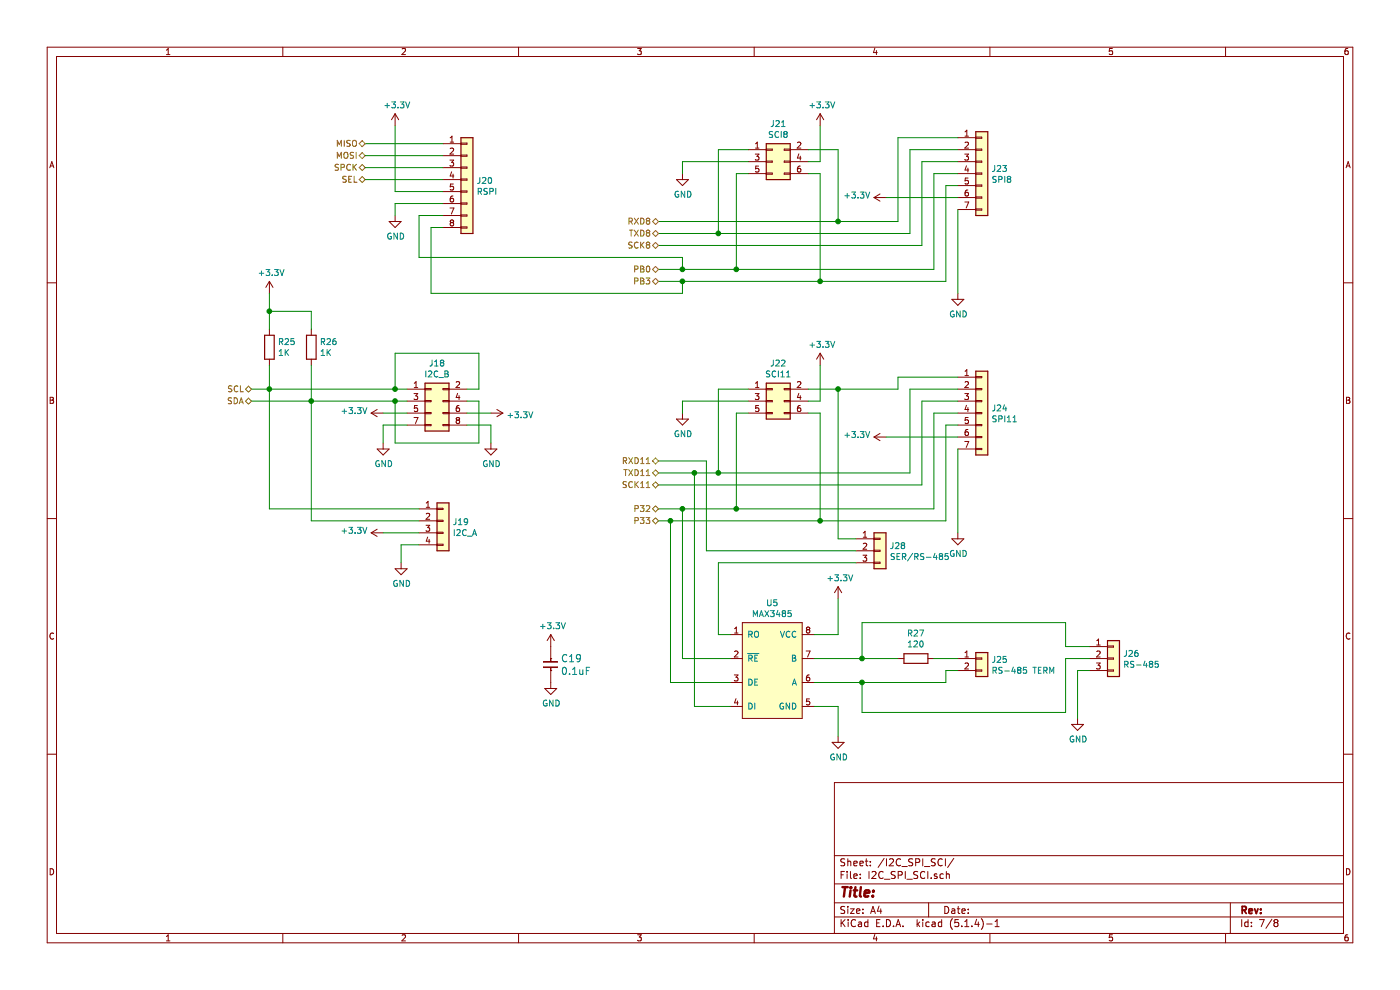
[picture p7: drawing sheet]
EESchema Schematic File Version 4
LIBS:rx72t_100_pga_usb-cache
EELAYER 30 0
EELAYER END
$Descr A4 11693 8268
encoding utf-8
Sheet 7 8
Title ""
Date ""
Rev ""
Comp ""
Comment1 ""
Comment2 ""
Comment3 ""
Comment4 ""
$EndDescr
Text HLabel 3050 1200 0    50   BiDi ~ 0
MISO
Text HLabel 3050 1300 0    50   BiDi ~ 0
MOSI
Text HLabel 3050 1400 0    50   BiDi ~ 0
SPCK
Text HLabel 3050 1500 0    50   BiDi ~ 0
SEL
Wire Wire Line
	3300 1600 3300 1050
Wire Wire Line
	3300 1700 3300 1800
$Comp
L power:GND #PWR065
U 1 1
P 3300 1800
F 0 "#PWR065" H 3300 1550 50  0001 C CNN
F 1 "GND" H 3305 1627 50  0000 C CNN
F 2 "" H 3300 1800 50  0001 C CNN
F 3 "" H 3300 1800 50  0001 C CNN
	1    3300 1800
	1    0    0    -1  
$EndComp
$Comp
L power:+3.3V #PWR064
U 1 1
P 3300 1050
F 0 "#PWR064" H 3300 900 50  0001 C CNN
F 1 "+3.3V" H 3315 1223 50  0000 C CNN
F 2 "" H 3300 1050 50  0001 C CNN
F 3 "" H 3300 1050 50  0001 C CNN
	1    3300 1050
	1    0    0    -1  
$EndComp
Text HLabel 2100 3250 0    50   BiDi ~ 0
SCL
Text HLabel 2100 3350 0    50   BiDi ~ 0
SDA
$Comp
L Connector_Generic:Conn_02x04_Odd_Even J18
U 1 1
P 3600 3350
F 0 "J18" H 3650 3667 50  0000 C CNN
F 1 "I2C_B" H 3650 3576 50  0000 C CNN
F 2 "Connector_PinHeader_2.54mm:PinHeader_2x04_P2.54mm_Vertical" H 3600 3350 50  0001 C CNN
F 3 "~" H 3600 3350 50  0001 C CNN
	1    3600 3350
	1    0    0    -1  
$EndComp
Wire Wire Line
	3300 3250 3300 2950
Wire Wire Line
	3300 2950 4000 2950
Wire Wire Line
	4000 2950 4000 3250
Wire Wire Line
	4000 3250 3900 3250
Wire Wire Line
	3300 3250 3400 3250
Wire Wire Line
	3300 3350 3300 3700
Wire Wire Line
	3300 3700 4000 3700
Wire Wire Line
	4000 3700 4000 3350
Wire Wire Line
	4000 3350 3900 3350
Wire Wire Line
	3300 3350 3400 3350
Wire Wire Line
	3400 3450 3200 3450
Wire Wire Line
	3400 3550 3200 3550
Wire Wire Line
	3200 3550 3200 3700
Wire Wire Line
	3900 3550 4100 3550
Wire Wire Line
	4100 3550 4100 3700
Wire Wire Line
	3900 3450 4100 3450
$Comp
L power:+3.3V #PWR067
U 1 1
P 4100 3450
F 0 "#PWR067" H 4100 3300 50  0001 C CNN
F 1 "+3.3V" V 4115 3578 50  0000 L CNN
F 2 "" H 4100 3450 50  0001 C CNN
F 3 "" H 4100 3450 50  0001 C CNN
	1    4100 3450
	0    1    1    0   
$EndComp
$Comp
L power:+3.3V #PWR061
U 1 1
P 3200 3450
F 0 "#PWR061" H 3200 3300 50  0001 C CNN
F 1 "+3.3V" V 3215 3578 50  0000 L CNN
F 2 "" H 3200 3450 50  0001 C CNN
F 3 "" H 3200 3450 50  0001 C CNN
	1    3200 3450
	0    -1   -1   0   
$EndComp
$Comp
L power:GND #PWR062
U 1 1
P 3200 3700
F 0 "#PWR062" H 3200 3450 50  0001 C CNN
F 1 "GND" H 3205 3527 50  0000 C CNN
F 2 "" H 3200 3700 50  0001 C CNN
F 3 "" H 3200 3700 50  0001 C CNN
	1    3200 3700
	1    0    0    -1  
$EndComp
$Comp
L power:GND #PWR068
U 1 1
P 4100 3700
F 0 "#PWR068" H 4100 3450 50  0001 C CNN
F 1 "GND" H 4105 3527 50  0000 C CNN
F 2 "" H 4100 3700 50  0001 C CNN
F 3 "" H 4100 3700 50  0001 C CNN
	1    4100 3700
	1    0    0    -1  
$EndComp
Text HLabel 5500 1850 0    50   BiDi ~ 0
RXD8
Text HLabel 5500 1950 0    50   BiDi ~ 0
TXD8
Text HLabel 5500 2050 0    50   BiDi ~ 0
SCK8
Wire Wire Line
	2100 3250 2250 3250
Connection ~ 3300 3250
Wire Wire Line
	2100 3350 2600 3350
Connection ~ 3300 3350
$Comp
L akizuki:R R25
U 1 1
P 2250 2900
F 0 "R25" V 2204 2970 50  0000 L CNN
F 1 "1K" V 2295 2970 50  0000 L CNN
F 2 "Resistor_SMD:R_0603_1608Metric_Pad1.05x0.95mm_HandSolder" H 2250 2830 50  0001 C CNN
F 3 "" V 2250 2900 50  0001 C CNN
	1    2250 2900
	0    1    1    0   
$EndComp
$Comp
L akizuki:R R26
U 1 1
P 2600 2900
F 0 "R26" V 2554 2970 50  0000 L CNN
F 1 "1K" V 2645 2970 50  0000 L CNN
F 2 "Resistor_SMD:R_0603_1608Metric_Pad1.05x0.95mm_HandSolder" H 2600 2830 50  0001 C CNN
F 3 "" V 2600 2900 50  0001 C CNN
	1    2600 2900
	0    1    1    0   
$EndComp
Wire Wire Line
	2250 3050 2250 3250
Connection ~ 2250 3250
Wire Wire Line
	2250 3250 3300 3250
Wire Wire Line
	2600 3050 2600 3350
Connection ~ 2600 3350
Wire Wire Line
	2600 3350 3300 3350
Wire Wire Line
	2250 2750 2250 2600
Wire Wire Line
	2250 2600 2600 2600
Wire Wire Line
	2600 2600 2600 2750
Wire Wire Line
	2250 2600 2250 2450
Connection ~ 2250 2600
$Comp
L power:+3.3V #PWR060
U 1 1
P 2250 2450
F 0 "#PWR060" H 2250 2300 50  0001 C CNN
F 1 "+3.3V" H 2265 2623 50  0000 C CNN
F 2 "" H 2250 2450 50  0001 C CNN
F 3 "" H 2250 2450 50  0001 C CNN
	1    2250 2450
	1    0    0    -1  
$EndComp
$Comp
L Connector_Generic:Conn_02x03_Odd_Even J21
U 1 1
P 6450 1350
F 0 "J21" H 6500 1667 50  0000 C CNN
F 1 "SCI8" H 6500 1576 50  0000 C CNN
F 2 "Connector_IDC:IDC-Header_2x03_P2.54mm_Vertical" H 6450 1350 50  0001 C CNN
F 3 "~" H 6450 1350 50  0001 C CNN
	1    6450 1350
	1    0    0    -1  
$EndComp
Wire Wire Line
	5500 1950 6000 1950
Wire Wire Line
	6000 1950 6000 1250
Wire Wire Line
	6000 1250 6250 1250
Wire Wire Line
	5500 1850 7000 1850
Wire Wire Line
	7000 1850 7000 1250
Wire Wire Line
	7000 1250 6750 1250
Wire Wire Line
	7000 1850 7500 1850
Connection ~ 7000 1850
Wire Wire Line
	6000 1950 7600 1950
Connection ~ 6000 1950
Wire Wire Line
	5500 2050 7700 2050
Text HLabel 5500 2250 0    50   BiDi ~ 0
PB0
Text HLabel 5500 2350 0    50   BiDi ~ 0
PB3
Wire Wire Line
	7500 1850 7500 1150
Wire Wire Line
	7500 1150 8000 1150
Wire Wire Line
	8000 1250 7600 1250
Wire Wire Line
	7600 1250 7600 1950
Wire Wire Line
	7700 2050 7700 1350
Wire Wire Line
	7700 1350 8000 1350
Wire Wire Line
	7800 2250 7800 1450
Wire Wire Line
	7800 1450 8000 1450
$Comp
L Connector_Generic:Conn_01x07 J23
U 1 1
P 8200 1450
F 0 "J23" H 8280 1492 50  0000 L CNN
F 1 "SPI8" H 8280 1401 50  0000 L CNN
F 2 "Connector_PinHeader_2.54mm:PinHeader_1x07_P2.54mm_Vertical" H 8200 1450 50  0001 C CNN
F 3 "~" H 8200 1450 50  0001 C CNN
	1    8200 1450
	1    0    0    -1  
$EndComp
Wire Wire Line
	5500 2350 5700 2350
Wire Wire Line
	7900 2350 7900 1550
Wire Wire Line
	7900 1550 8000 1550
Wire Wire Line
	5500 2250 5700 2250
$Comp
L Connector_Generic:Conn_01x08 J20
U 1 1
P 3900 1500
F 0 "J20" H 3980 1492 50  0000 L CNN
F 1 "RSPI" H 3980 1401 50  0000 L CNN
F 2 "Connector_PinHeader_2.54mm:PinHeader_1x08_P2.54mm_Vertical" H 3900 1500 50  0001 C CNN
F 3 "~" H 3900 1500 50  0001 C CNN
	1    3900 1500
	1    0    0    -1  
$EndComp
Wire Wire Line
	3050 1200 3700 1200
Wire Wire Line
	3050 1300 3700 1300
Wire Wire Line
	3050 1400 3700 1400
Wire Wire Line
	3050 1500 3700 1500
Wire Wire Line
	3300 1600 3700 1600
Wire Wire Line
	3300 1700 3700 1700
Wire Wire Line
	3700 1800 3500 1800
Wire Wire Line
	3500 1800 3500 2150
Wire Wire Line
	3500 2150 5700 2150
Wire Wire Line
	5700 2150 5700 2250
Connection ~ 5700 2250
Wire Wire Line
	5700 2250 6150 2250
Wire Wire Line
	5700 2350 5700 2450
Wire Wire Line
	5700 2450 3600 2450
Wire Wire Line
	3600 2450 3600 1900
Wire Wire Line
	3600 1900 3700 1900
Connection ~ 5700 2350
Wire Wire Line
	5700 2350 6850 2350
Wire Wire Line
	8000 1650 7400 1650
Wire Wire Line
	8000 1750 8000 2450
$Comp
L power:GND #PWR079
U 1 1
P 8000 2450
F 0 "#PWR079" H 8000 2200 50  0001 C CNN
F 1 "GND" H 8005 2277 50  0000 C CNN
F 2 "" H 8000 2450 50  0001 C CNN
F 3 "" H 8000 2450 50  0001 C CNN
	1    8000 2450
	1    0    0    -1  
$EndComp
$Comp
L power:+3.3V #PWR077
U 1 1
P 7400 1650
F 0 "#PWR077" H 7400 1500 50  0001 C CNN
F 1 "+3.3V" V 7415 1778 50  0000 L CNN
F 2 "" H 7400 1650 50  0001 C CNN
F 3 "" H 7400 1650 50  0001 C CNN
	1    7400 1650
	0    -1   -1   0   
$EndComp
Wire Wire Line
	6250 1450 6150 1450
Wire Wire Line
	6150 1450 6150 2250
Connection ~ 6150 2250
Wire Wire Line
	6150 2250 7800 2250
Wire Wire Line
	6750 1450 6850 1450
Wire Wire Line
	6850 1450 6850 2350
Connection ~ 6850 2350
Wire Wire Line
	6850 2350 7900 2350
Wire Wire Line
	6250 1350 5700 1350
Wire Wire Line
	5700 1350 5700 1450
Wire Wire Line
	6750 1350 6850 1350
Wire Wire Line
	6850 1350 6850 1050
$Comp
L power:+3.3V #PWR073
U 1 1
P 6850 1050
F 0 "#PWR073" H 6850 900 50  0001 C CNN
F 1 "+3.3V" H 6865 1223 50  0000 C CNN
F 2 "" H 6850 1050 50  0001 C CNN
F 3 "" H 6850 1050 50  0001 C CNN
	1    6850 1050
	1    0    0    -1  
$EndComp
$Comp
L power:GND #PWR071
U 1 1
P 5700 1450
F 0 "#PWR071" H 5700 1200 50  0001 C CNN
F 1 "GND" H 5705 1277 50  0000 C CNN
F 2 "" H 5700 1450 50  0001 C CNN
F 3 "" H 5700 1450 50  0001 C CNN
	1    5700 1450
	1    0    0    -1  
$EndComp
Text HLabel 5500 3850 0    50   BiDi ~ 0
RXD11
Text HLabel 5500 3950 0    50   BiDi ~ 0
TXD11
Text HLabel 5500 4050 0    50   BiDi ~ 0
SCK11
$Comp
L Connector_Generic:Conn_02x03_Odd_Even J22
U 1 1
P 6450 3350
F 0 "J22" H 6500 3667 50  0000 C CNN
F 1 "SCI11" H 6500 3576 50  0000 C CNN
F 2 "Connector_IDC:IDC-Header_2x03_P2.54mm_Vertical" H 6450 3350 50  0001 C CNN
F 3 "~" H 6450 3350 50  0001 C CNN
	1    6450 3350
	1    0    0    -1  
$EndComp
Wire Wire Line
	5500 3950 5800 3950
Wire Wire Line
	6000 3950 6000 3250
Wire Wire Line
	6000 3250 6250 3250
Wire Wire Line
	7000 3250 6750 3250
Wire Wire Line
	6000 3950 7600 3950
Connection ~ 6000 3950
Wire Wire Line
	5500 4050 7700 4050
Text HLabel 5500 4250 0    50   BiDi ~ 0
P32
Text HLabel 5500 4350 0    50   BiDi ~ 0
P33
Wire Wire Line
	7500 3150 8000 3150
Wire Wire Line
	8000 3250 7600 3250
Wire Wire Line
	7600 3250 7600 3950
Wire Wire Line
	7700 4050 7700 3350
Wire Wire Line
	7700 3350 8000 3350
Wire Wire Line
	7800 4250 7800 3450
Wire Wire Line
	7800 3450 8000 3450
$Comp
L Connector_Generic:Conn_01x07 J24
U 1 1
P 8200 3450
F 0 "J24" H 8280 3492 50  0000 L CNN
F 1 "SPI11" H 8280 3401 50  0000 L CNN
F 2 "Connector_PinHeader_2.54mm:PinHeader_1x07_P2.54mm_Vertical" H 8200 3450 50  0001 C CNN
F 3 "~" H 8200 3450 50  0001 C CNN
	1    8200 3450
	1    0    0    -1  
$EndComp
Wire Wire Line
	7900 4350 7900 3550
Wire Wire Line
	7900 3550 8000 3550
Wire Wire Line
	8000 3650 7400 3650
Wire Wire Line
	8000 3750 8000 4450
$Comp
L power:GND #PWR080
U 1 1
P 8000 4450
F 0 "#PWR080" H 8000 4200 50  0001 C CNN
F 1 "GND" H 8005 4277 50  0000 C CNN
F 2 "" H 8000 4450 50  0001 C CNN
F 3 "" H 8000 4450 50  0001 C CNN
	1    8000 4450
	1    0    0    -1  
$EndComp
$Comp
L power:+3.3V #PWR078
U 1 1
P 7400 3650
F 0 "#PWR078" H 7400 3500 50  0001 C CNN
F 1 "+3.3V" V 7415 3778 50  0000 L CNN
F 2 "" H 7400 3650 50  0001 C CNN
F 3 "" H 7400 3650 50  0001 C CNN
	1    7400 3650
	0    -1   -1   0   
$EndComp
Wire Wire Line
	6250 3450 6150 3450
Wire Wire Line
	6150 3450 6150 4250
Connection ~ 6150 4250
Wire Wire Line
	6150 4250 7800 4250
Wire Wire Line
	6750 3450 6850 3450
Wire Wire Line
	6850 3450 6850 4350
Connection ~ 6850 4350
Wire Wire Line
	6850 4350 7900 4350
Wire Wire Line
	6250 3350 5700 3350
Wire Wire Line
	5700 3350 5700 3450
Wire Wire Line
	6750 3350 6850 3350
Wire Wire Line
	6850 3350 6850 3050
$Comp
L power:+3.3V #PWR074
U 1 1
P 6850 3050
F 0 "#PWR074" H 6850 2900 50  0001 C CNN
F 1 "+3.3V" H 6865 3223 50  0000 C CNN
F 2 "" H 6850 3050 50  0001 C CNN
F 3 "" H 6850 3050 50  0001 C CNN
	1    6850 3050
	1    0    0    -1  
$EndComp
$Comp
L power:GND #PWR072
U 1 1
P 5700 3450
F 0 "#PWR072" H 5700 3200 50  0001 C CNN
F 1 "GND" H 5705 3277 50  0000 C CNN
F 2 "" H 5700 3450 50  0001 C CNN
F 3 "" H 5700 3450 50  0001 C CNN
	1    5700 3450
	1    0    0    -1  
$EndComp
Wire Wire Line
	5500 4350 5600 4350
Wire Wire Line
	5500 4250 5700 4250
$Comp
L Connector_Generic:Conn_01x04 J19
U 1 1
P 3700 4350
F 0 "J19" H 3780 4342 50  0000 L CNN
F 1 "I2C_A" H 3780 4251 50  0000 L CNN
F 2 "Connector_JST:JST_EH_B4B-EH-A_1x04_P2.50mm_Vertical" H 3700 4350 50  0001 C CNN
F 3 "~" H 3700 4350 50  0001 C CNN
	1    3700 4350
	1    0    0    -1  
$EndComp
Wire Wire Line
	3500 4250 2250 4250
Wire Wire Line
	2250 4250 2250 3250
Wire Wire Line
	2600 3350 2600 4350
Wire Wire Line
	2600 4350 3500 4350
Wire Wire Line
	3500 4450 3200 4450
Wire Wire Line
	3500 4550 3350 4550
Wire Wire Line
	3350 4550 3350 4700
$Comp
L power:GND #PWR066
U 1 1
P 3350 4700
F 0 "#PWR066" H 3350 4450 50  0001 C CNN
F 1 "GND" H 3355 4527 50  0000 C CNN
F 2 "" H 3350 4700 50  0001 C CNN
F 3 "" H 3350 4700 50  0001 C CNN
	1    3350 4700
	1    0    0    -1  
$EndComp
$Comp
L power:+3.3V #PWR063
U 1 1
P 3200 4450
F 0 "#PWR063" H 3200 4300 50  0001 C CNN
F 1 "+3.3V" V 3215 4578 50  0000 L CNN
F 2 "" H 3200 4450 50  0001 C CNN
F 3 "" H 3200 4450 50  0001 C CNN
	1    3200 4450
	0    -1   -1   0   
$EndComp
$Comp
L akizuki:MAX3485 U5
U 1 1
P 6450 5600
F 0 "U5" H 6450 6165 50  0000 C CNN
F 1 "MAX3485" H 6450 6074 50  0000 C CNN
F 2 "Package_SO:SOP-8_3.76x4.96mm_P1.27mm" H 6450 6050 50  0001 C CNN
F 3 "" H 6450 6050 50  0001 C CNN
	1    6450 5600
	1    0    0    -1  
$EndComp
Wire Wire Line
	5800 3950 5800 5900
Wire Wire Line
	5800 5900 6100 5900
Connection ~ 5800 3950
Wire Wire Line
	5800 3950 6000 3950
Wire Wire Line
	6100 5500 5700 5500
Wire Wire Line
	5700 5500 5700 4250
Connection ~ 5700 4250
Wire Wire Line
	5700 4250 6150 4250
Wire Wire Line
	6100 5700 5600 5700
Wire Wire Line
	5600 5700 5600 4350
Connection ~ 5600 4350
Wire Wire Line
	5600 4350 6850 4350
Wire Wire Line
	6800 5300 7000 5300
Wire Wire Line
	7000 5300 7000 5000
Wire Wire Line
	6800 5900 7000 5900
Wire Wire Line
	7000 5900 7000 6150
$Comp
L power:GND #PWR076
U 1 1
P 7000 6150
F 0 "#PWR076" H 7000 5900 50  0001 C CNN
F 1 "GND" H 7005 5977 50  0000 C CNN
F 2 "" H 7000 6150 50  0001 C CNN
F 3 "" H 7000 6150 50  0001 C CNN
	1    7000 6150
	1    0    0    -1  
$EndComp
$Comp
L power:+3.3V #PWR075
U 1 1
P 7000 5000
F 0 "#PWR075" H 7000 4850 50  0001 C CNN
F 1 "+3.3V" H 7015 5173 50  0000 C CNN
F 2 "" H 7000 5000 50  0001 C CNN
F 3 "" H 7000 5000 50  0001 C CNN
	1    7000 5000
	1    0    0    -1  
$EndComp
$Comp
L akizuki:R R27
U 1 1
P 7650 5500
F 0 "R27" H 7650 5293 50  0000 C CNN
F 1 "120" H 7650 5384 50  0000 C CNN
F 2 "Resistor_SMD:R_0603_1608Metric_Pad1.05x0.95mm_HandSolder" H 7650 5430 50  0001 C CNN
F 3 "" V 7650 5500 50  0001 C CNN
	1    7650 5500
	-1   0    0    1   
$EndComp
$Comp
L Connector_Generic:Conn_01x02 J25
U 1 1
P 8200 5500
F 0 "J25" H 8280 5492 50  0000 L CNN
F 1 "RS-485 TERM" H 8280 5401 50  0000 L CNN
F 2 "Connector_PinHeader_2.54mm:PinHeader_1x02_P2.54mm_Vertical" H 8200 5500 50  0001 C CNN
F 3 "~" H 8200 5500 50  0001 C CNN
	1    8200 5500
	1    0    0    -1  
$EndComp
Wire Wire Line
	6800 5500 7200 5500
Wire Wire Line
	7800 5500 8000 5500
Wire Wire Line
	8000 5600 7900 5600
Wire Wire Line
	7900 5600 7900 5700
Wire Wire Line
	7900 5700 7200 5700
$Comp
L Connector_Generic:Conn_01x03 J26
U 1 1
P 9300 5500
F 0 "J26" H 9380 5542 50  0000 L CNN
F 1 "RS-485" H 9380 5451 50  0000 L CNN
F 2 "Connector_JST:JST_EH_B3B-EH-A_1x03_P2.50mm_Vertical" H 9300 5500 50  0001 C CNN
F 3 "~" H 9300 5500 50  0001 C CNN
	1    9300 5500
	1    0    0    -1  
$EndComp
Wire Wire Line
	7200 5500 7200 5200
Wire Wire Line
	7200 5200 8900 5200
Wire Wire Line
	8900 5200 8900 5400
Wire Wire Line
	8900 5400 9100 5400
Connection ~ 7200 5500
Wire Wire Line
	7200 5500 7500 5500
Wire Wire Line
	9100 5500 8900 5500
Wire Wire Line
	8900 5500 8900 5950
Wire Wire Line
	8900 5950 7200 5950
Wire Wire Line
	7200 5950 7200 5700
Connection ~ 7200 5700
Wire Wire Line
	7200 5700 6800 5700
Wire Wire Line
	9100 5600 9000 5600
Wire Wire Line
	9000 5600 9000 6000
$Comp
L power:GND #PWR081
U 1 1
P 9000 6000
F 0 "#PWR081" H 9000 5750 50  0001 C CNN
F 1 "GND" H 9005 5827 50  0000 C CNN
F 2 "" H 9000 6000 50  0001 C CNN
F 3 "" H 9000 6000 50  0001 C CNN
	1    9000 6000
	1    0    0    -1  
$EndComp
$Comp
L akizuki:C C19
U 1 1
P 4600 5550
F 0 "C19" H 4683 5603 60  0000 L CNN
F 1 "0.1uF" H 4683 5497 60  0000 L CNN
F 2 "Capacitor_SMD:C_0603_1608Metric_Pad1.05x0.95mm_HandSolder" V 4600 5550 60  0001 C CNN
F 3 "" V 4600 5550 60  0001 C CNN
	1    4600 5550
	1    0    0    -1  
$EndComp
$Comp
L power:GND #PWR070
U 1 1
P 4600 5700
F 0 "#PWR070" H 4600 5450 50  0001 C CNN
F 1 "GND" H 4605 5527 50  0000 C CNN
F 2 "" H 4600 5700 50  0001 C CNN
F 3 "" H 4600 5700 50  0001 C CNN
	1    4600 5700
	1    0    0    -1  
$EndComp
$Comp
L power:+3.3V #PWR069
U 1 1
P 4600 5400
F 0 "#PWR069" H 4600 5250 50  0001 C CNN
F 1 "+3.3V" H 4615 5573 50  0000 C CNN
F 2 "" H 4600 5400 50  0001 C CNN
F 3 "" H 4600 5400 50  0001 C CNN
	1    4600 5400
	1    0    0    -1  
$EndComp
$Comp
L Connector_Generic:Conn_01x03 J28
U 1 1
P 7350 4600
F 0 "J28" H 7430 4642 50  0000 L CNN
F 1 "SER/RS-485" H 7430 4551 50  0000 L CNN
F 2 "Connector_PinHeader_2.54mm:PinHeader_1x03_P2.54mm_Vertical" H 7350 4600 50  0001 C CNN
F 3 "~" H 7350 4600 50  0001 C CNN
	1    7350 4600
	1    0    0    -1  
$EndComp
Wire Wire Line
	7150 4600 5900 4600
Wire Wire Line
	5900 4600 5900 3850
Wire Wire Line
	5900 3850 5500 3850
Wire Wire Line
	6100 5300 6000 5300
Wire Wire Line
	6000 5300 6000 4700
Wire Wire Line
	6000 4700 7150 4700
Wire Wire Line
	7150 4500 7000 4500
Wire Wire Line
	7000 4500 7000 3250
Wire Wire Line
	7000 3250 7500 3250
Wire Wire Line
	7500 3250 7500 3150
Connection ~ 7000 3250
$EndSCHEMATC
